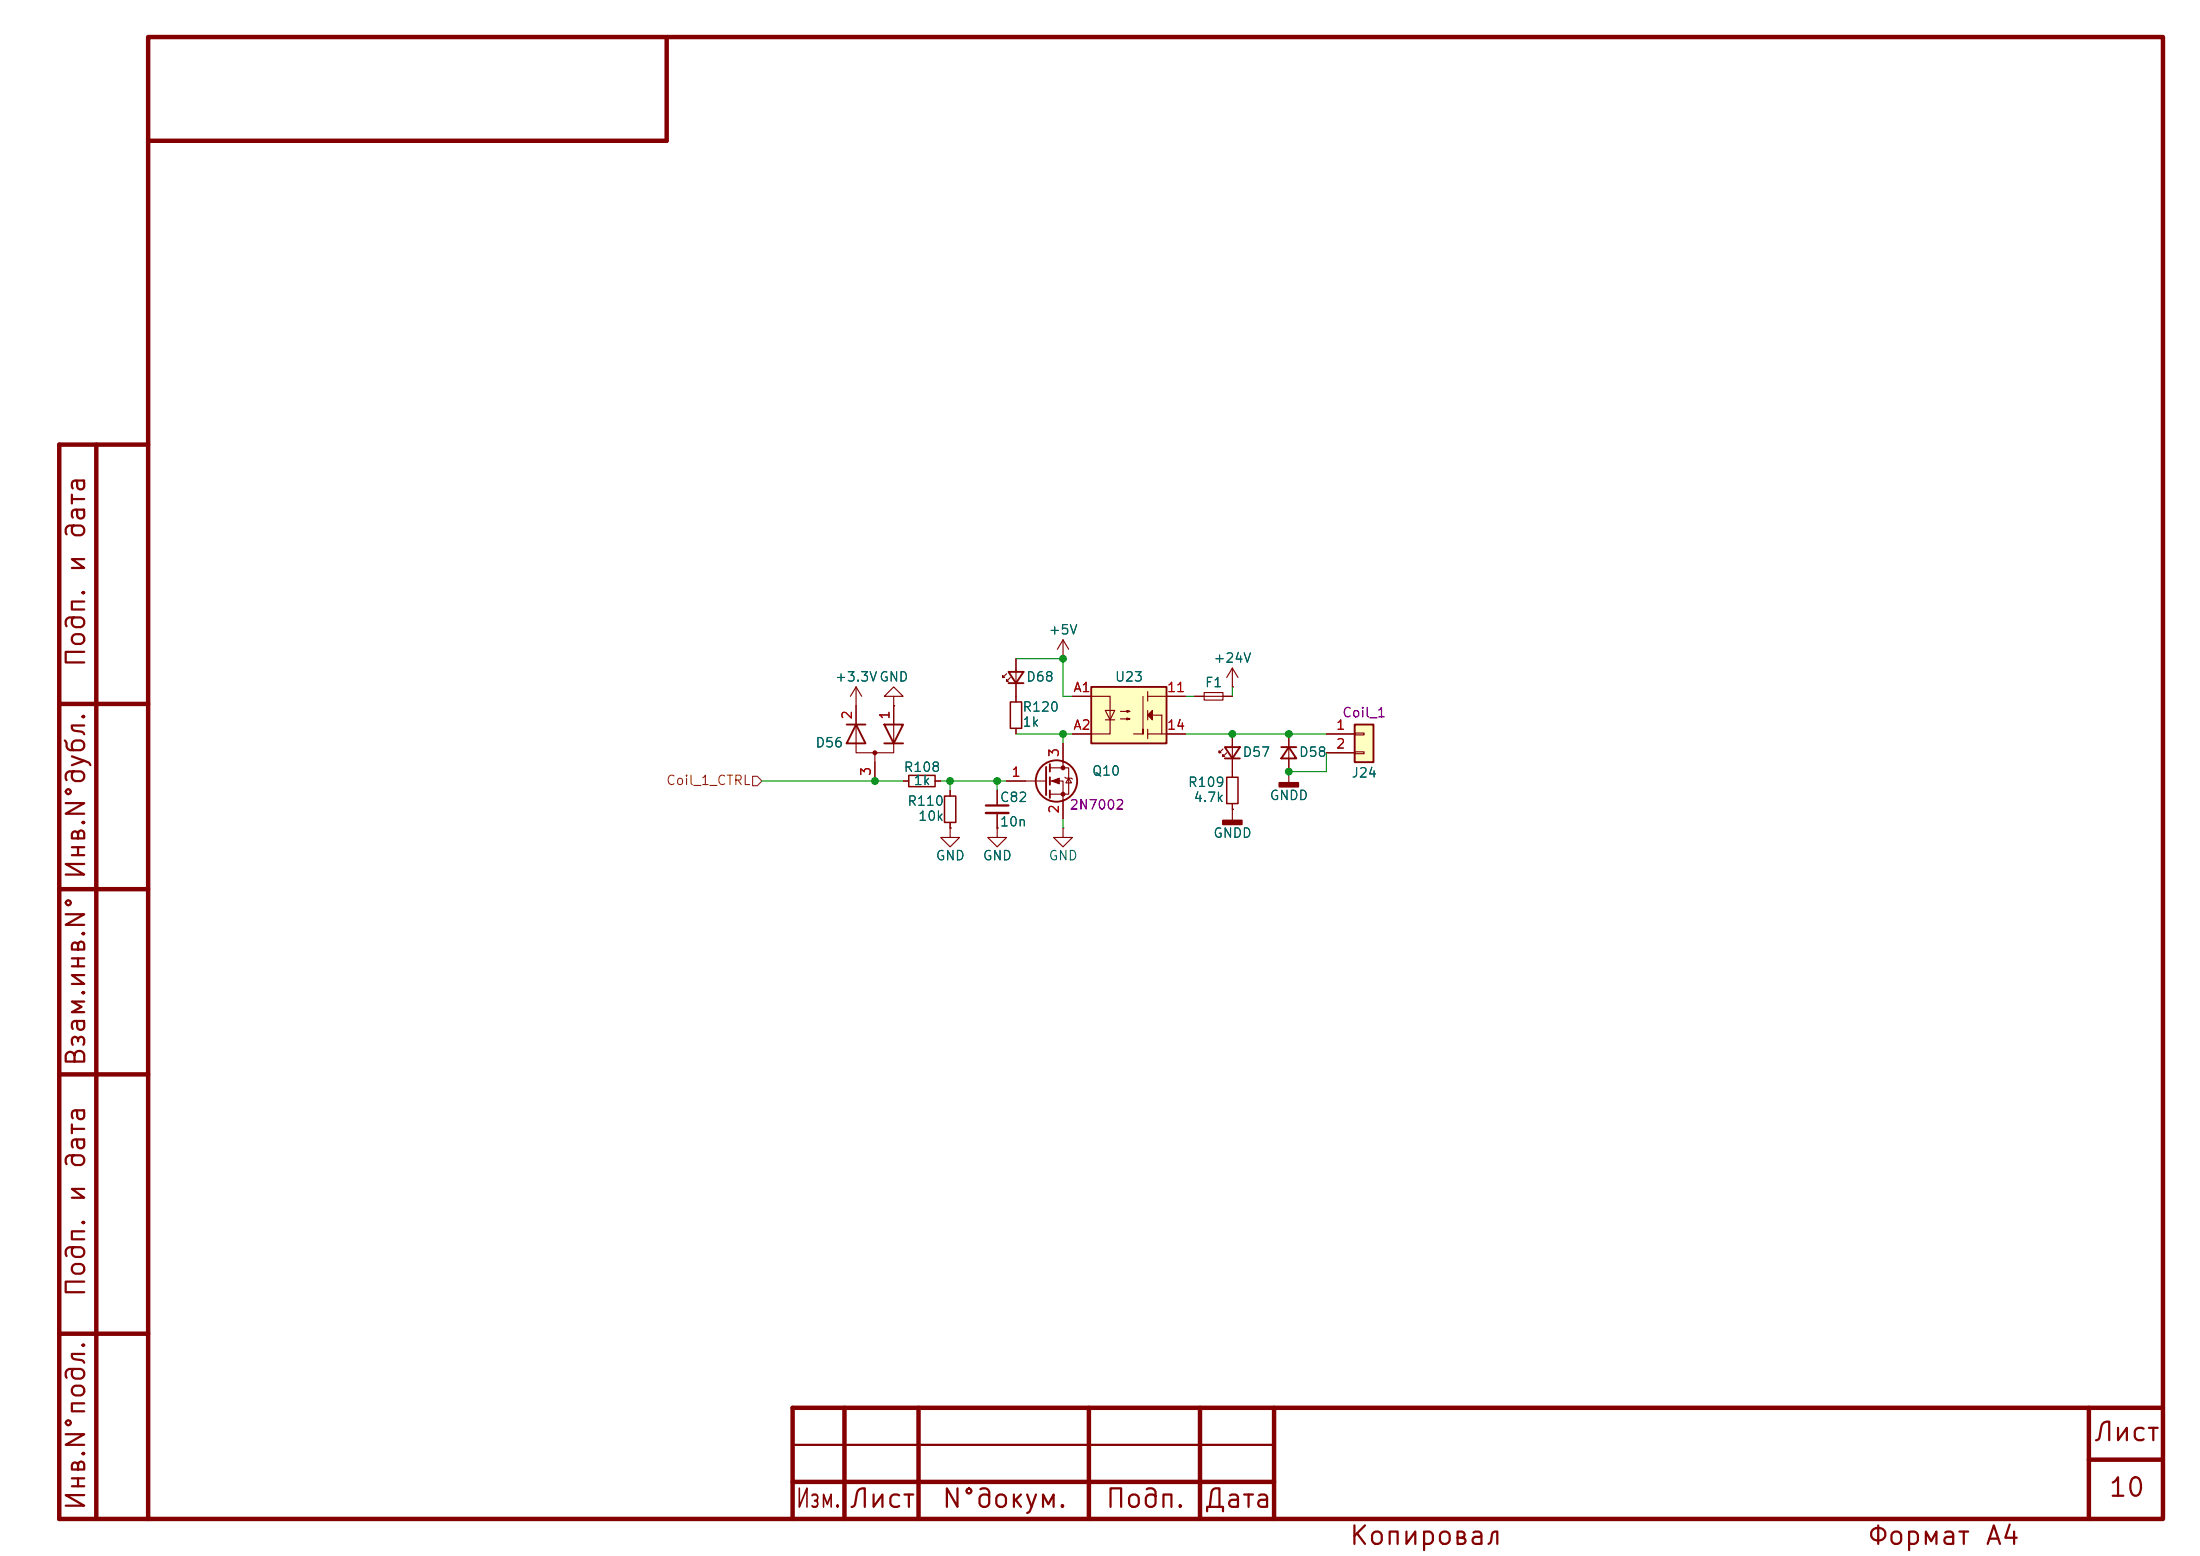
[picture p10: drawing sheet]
<svg xmlns="http://www.w3.org/2000/svg" width="297mm" height="210mm" viewBox="0 0 297 210" stroke-linecap="round" stroke-linejoin="round" font-family="sans-serif">
<g fill="none" stroke="#840000" stroke-width=".6">
<path d="M20 5h272v200h-272zM90 5v14h-70M13 60v145M20 60h-12v145h12M8 95h12M8 120h12M8 145h12M8 180h12M114 190v15M124 190v15M147 190v15M162 190v15"/>
<path d="M172 190v15M282 197h10M282 190v15M292 190h-185v15M107 200h65"/>
</g>
<path d="M133.1 108.7h3M107 195h65" fill="none" stroke="#840000" stroke-width=".3"/>
<path d="M115.6 95.3v6.3h5v-6.3M120.6 94h1.3l-1.3-1.3-1.2 1.3h1.2v1.3M120.6 95.3h.1M118.1 101.6v3.8M121.9 105.4h.8M126.2 105.4h.8M134.6 106.7v2M134.6 109.7v2.1" fill="none" stroke="#840000" stroke-width=".15"/>
<path d="M122.7 104.6h3.5v1.6h-3.5z" fill="none" stroke="#840000" stroke-width=".2"/>
<path d="M114.3 97.8h2.5M115.6 97.8l1.2 2.5h-2.5zM119.4 97.8h2.5l-1.3 2.5zM119.4 100.3h2.5" fill="none" stroke="#840000" stroke-width=".25"/>
<circle cx="118.1" cy="101.6" r=".25" fill="#840000" stroke="#840000" stroke-width=".15"/>
<path d="M133.1 109.7h3" fill="none" stroke="#840000" stroke-width=".33"/>
<path d="M182.9 97.8h2.5v5.1h-2.5z" fill="#ffffc2"/>
<path d="M136.1 90.7h2.1l-1 1.5zM136.1 92.2h2.1M182.9 97.8h2.5v5.1h-2.5z" fill="none" stroke="#840000" stroke-width=".25"/>
<g fill="none" stroke="#840000" stroke-width=".15">
<path d="M115.6 92.7l-.8 1.3M115.6 92.7l.7 1.3M115.6 92.7v2.6M135.9 90.9l-.5 .5v-.2v.2h.2M136.4 91.4l-.5 .5v-.2v.2h.2M137.2 88.9v5.1M143.5 88.9h.1M143.5 86.4l-.8 1.2M143.5 86.4l.8 1.2M143.5 86.4v2.5M179.1 99.1h3.8M182.9 98.9h1.2v.3h-1.2z"/>
<path d="M128.3 111.8v1.2h1.2l-1.2 1.3-1.3-1.3h1.3M128.3 111.8h.1M128.3 106.7v.7M128.3 111v.8M134.6 111.8v1.2h1.3l-1.3 1.3-1.3-1.3h1.3M134.6 111.8h.1M143.5 111.8v1.2h1.3l-1.3 1.3-1.3-1.3h1.3M143.5 111.8h.1M179.1 101.6h3.8M182.9 101.5h1.2v.2h-1.2z"/>
</g>
<path d="M127.5 107.4h1.5v3.6h-1.5z" fill="none" stroke="#840000" stroke-width=".2"/>
<path d="M147.3 92.7h10.2v7.6h-10.2z" fill="#ffffc2"/>
<g fill="none" stroke="#840000" stroke-width=".25">
<path d="M147.3 92.7h10.2v7.6h-10.2zM141.2 103.5v3.8M141.7 103.1v1M141.7 104.9v1M141.7 106.7v1M165.4 100.8h2l-1 1.6zM165.4 102.4h2M173 100.8h2M174 100.8l1 1.6h-2z"/>
<circle cx="142.6" cy="105.4" r="2.79"/>
</g>
<g fill="none" stroke="#840000" stroke-width=".15">
<path d="M115.6 95.3v2.5M120.6 95.3h.1M120.6 95.3v2.5M137.2 88.9v1.8M137.2 92.2v2.5M137.2 98.3v.8M143.5 88.9h.1M144.8 94h5.1v5.1h-5.1M149.2 95.9h1.3l-.6 1.3zM149.2 97.2h1.3M151.3 96h1.2l-.4 .1v-.2l.4 .1M151.3 97h1.2l-.4 .2v-.3l.4 .1"/>
<path d="M153 99.1h1.3M154.3 94v5.1v-.7M154.9 99.1h5.1M154.9 93.3v1.3M154.9 95.9v1.3M154.9 98.4v1.3M154.9 96.5h1.9v2.6M154.9 94h5.1M161.3 94h5.1M162.6 93.5h2.5v1h-2.5zM166.4 92.7h.1M166.4 90.2l.7 1.2"/>
<path d="M166.4 90.2l-.8 1.2M166.4 90.2v2.5M166.4 99.1v5.8M174 99.1v6.6M179.1 99.1h3.8M118.1 102.9v2.5M121.9 105.4h.8M126.2 105.4h.8M128.3 111.8h.1M128.3 106.7v.7M128.3 111v.8M134.6 111.8h.1"/>
<path d="M134.6 106.7v2M134.6 109.7v2.1M135.9 105.4h5.3M141.7 103.6h2.6v3.6h-2.6M141.7 105.4h1.8v5.1M143.5 100.3v3.3M143.8 104.9l.1 .1h.8l.1 .2M144.3 105l.4 .7h-.8zM165.1 101.1l-.5 .5v-.3v.3h.2M165.6 101.6l-.5 .5v-.2v.2h.3M166.4 109.2h.1M166.4 108.5v2.2"/>
<path d="M174 104.1h.1M179.1 101.6h3.8"/>
</g>
<g fill="#840000" stroke="#840000" stroke-width=".15">
<path d="M154.9 96.5l.7-.6v1.3z"/>
<path d="M142 105.4l1-.4v.8z"/>
<circle cx="143.5" cy="103.6" r=".25"/>
<circle cx="143.5" cy="107.2" r=".25"/>
</g>
<path d="M136.4 94.7h1.5v3.6h-1.5zM165.6 104.9h1.5v3.6h-1.5z" fill="none" stroke="#840000" stroke-width=".2"/>
<g fill="#840000" stroke="#840000" stroke-width=".25">
<path d="M165.1 110.7h2.5v.6h-2.5z"/>
<path d="M172.7 105.7h2.6v.5h-2.6z"/>
</g>
<path d="M101.6 104.8h.6l.7 .6-.7 .6h-.6z" fill="none" stroke="#725600" stroke-width=".15"/>
<path d="M137.2 99.1h7.6M137.2 88.9h6.3v5.1h1.3M143.5 99.1v1.2M160 99.1h19.1M160 94h1.3M166.4 92.7v1.3M102.9 105.4h19M127 105.4h8.9M128.3 105.4v1.3M134.6 105.4v1.3M143.5 110.5v1.3M179.1 101.6v2.5h-5.1" fill="none" stroke="#009600" stroke-width=".15"/>
<g fill="#009600" stroke="#009600" stroke-width=".14">
<circle cx="118.1" cy="105.4" r=".46"/>
<circle cx="143.5" cy="99.1" r=".46"/>
<circle cx="134.6" cy="105.4" r=".46"/>
<circle cx="128.3" cy="105.4" r=".46"/>
<circle cx="143.5" cy="88.9" r=".46"/>
<circle cx="166.4" cy="99.1" r=".46"/>
<circle cx="174" cy="99.1" r=".46"/>
<circle cx="174" cy="104.1" r=".46"/>
</g>
<g font-size="2.5" fill="#840000">
<text x="12.1" y="77.5" transform="rotate(-90 12.1 77.5)">и</text>
<text x="12.1" y="73" transform="rotate(-90 12.1 73)">дата</text>
<text x="12.1" y="90.3" transform="rotate(-90 12.1 90.3)">Подп.</text>
<text x="12.1" y="118.9" transform="rotate(-90 12.1 118.9)">Инв.N°дубл.</text>
<text x="12.1" y="144.1" transform="rotate(-90 12.1 144.1)">Взам.инв.N°</text>
<text x="12.1" y="158" transform="rotate(-90 12.1 158)">дата</text>
<text x="12.1" y="162.5" transform="rotate(-90 12.1 162.5)">и</text>
<text x="12.1" y="175.3" transform="rotate(-90 12.1 175.3)">Подп.</text>
<text x="282.5" y="195.1">Лист</text>
<text x="284.5" y="202.6">10</text>
<text x="12.1" y="204.1" transform="rotate(-90 12.1 204.1)">Инв.N°подл.</text>
<text x="107.3" y="204.1">Изм.</text>
<text x="114.5" y="204.1">Лист</text>
<text x="127" y="204.1">N°докум.</text>
<text x="149.1" y="204.1">Подп.</text>
<text x="162.4" y="204.1">Дата</text>
<text x="182" y="209.1">Копировал</text>
<text x="252" y="209.1">Формат</text>
<text x="267.8" y="209.1">A4</text>
</g>
<g font-size="1.3" fill="#006464">
<text x="141.5" y="86">+5V</text>
<text x="163.7" y="89.8">+24V</text>
<text x="112.6" y="92.3">+3.3VGND</text>
<text x="138.4" y="92.3">D68</text>
<text x="150.4" y="92.3">U23</text>
<text x="162.6" y="93.1">F1</text>
<text x="110" y="101.2">D56</text>
<text x="137.9" y="96.4">R120</text>
<text x="137.9" y="98.4">1k</text>
<text x="121.9" y="104.5">R108</text>
<text x="123.2" y="106.3">1k</text>
<text x="147.3" y="105">Q10</text>
<text x="160.3" y="106.5">R109</text>
<text x="167.6" y="102.5">D57</text>
<text x="175.3" y="102.5">D58</text>
<text x="182.4" y="105.3">J24</text>
<text x="122.4" y="109.1">R110</text>
<text x="123.8" y="111.1">10k</text>
<text x="134.9" y="108.6">C82</text>
<text x="134.9" y="111.9">10n</text>
<text x="161" y="108.6">4.7k</text>
<text x="163.7" y="113.4">GNDD</text>
<text x="171.3" y="108.3">GNDD</text>
<text x="126.2" y="116.4">GND</text>
<text x="132.6" y="116.4">GND</text>
<text x="141.5" y="116.4">GND</text>
</g>
<g font-size="1.3" fill="#a90000">
<text x="144.8" y="93.7">A1</text>
<text x="157.4" y="93.7">11</text>
<text x="115.3" y="97.2" transform="rotate(-90 115.3 97.2)">2</text>
<text x="120.4" y="97.2" transform="rotate(-90 120.4 97.2)">1</text>
<text x="144.8" y="98.8">A2</text>
<text x="157.4" y="98.8">14</text>
<text x="180.3" y="98.8">1</text>
<text x="180.3" y="101.3">2</text>
<text x="117.9" y="104.8" transform="rotate(-90 117.9 104.8)">3</text>
<text x="136.5" y="105.2">1</text>
<text x="143.3" y="102.3" transform="rotate(-90 143.3 102.3)">3</text>
<text x="143.3" y="109.9" transform="rotate(-90 143.3 109.9)">2</text>
</g>
<g font-size="1.3" fill="#840084">
<text x="181.1" y="97.1">Coil_1</text>
<text x="144.3" y="109.6">2N7002</text>
</g>
<text font-size="1.3" fill="#725600" x="89.8" y="106.3">Coil_1_CTRL</text>
</svg>
